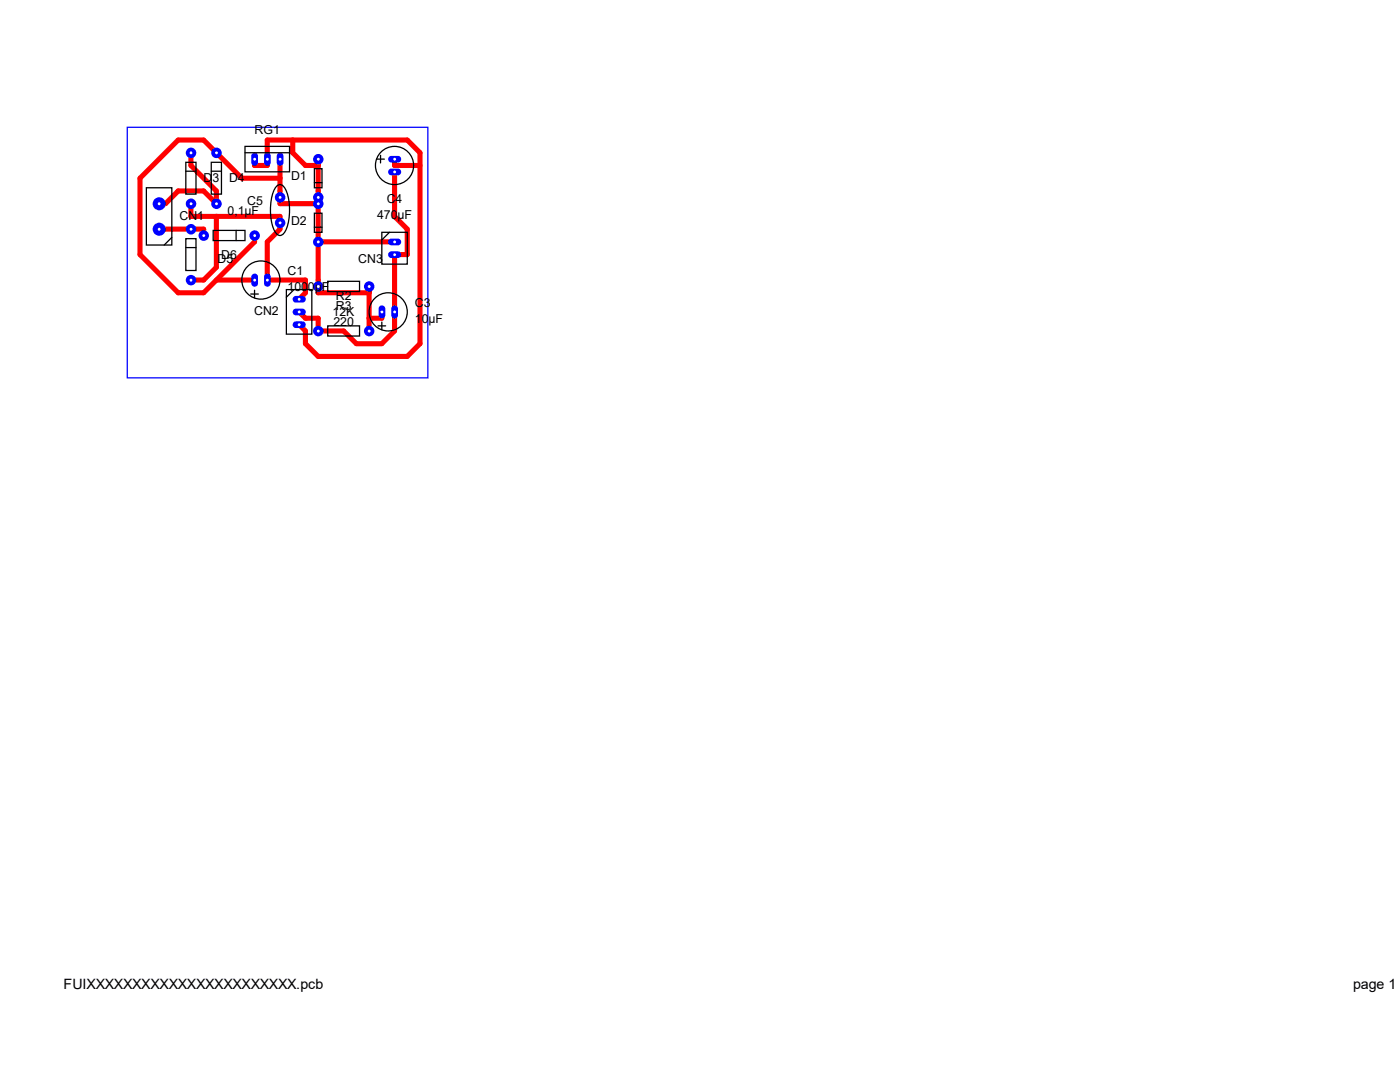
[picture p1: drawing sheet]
<svg xmlns="http://www.w3.org/2000/svg" width="279mm" height="216mm" viewBox="0 0 279 216" stroke-linecap="round" stroke-linejoin="round" font-family="sans-serif">
<path d="M25.4 25.4h60v50h-60z" fill="none" stroke="#00f" stroke-width=".25"/>
<g fill="none" stroke="#f00" stroke-width="1">
<path d="M38.1 30.5v2.5l5.1 5.1v2.5l-2.6-2.5h-5l-2.6 2.5h-1.3M50.8 31.7v1.3h2.5v-5.1h28l2.5 2.6v38.1l-2.5 2.5h-17.8l-2.5-2.5v-2.6l-1.3-1.2M55.9 31.7v8.9h7.6M55.9 35.6h-7.6l-7.7-7.7h-5l-7.7 7.7v15.2l7.7 7.6h5l10.2-10.1v-1.3M58.4 27.9v2.6l2.6 2.5h2.5M63.5 31.7v26.7h10.2M78.7 34.3v8.9l2.6 2.5v5.1h-2.6v15.2l-2.5 2.6h-5.1l-2.5-2.6h-5.1v-2.5h-2.5l-1.3-1.3M78.7 31.7v1.3h5.1M31.7 45.7h8.9v1.3M38.1 40.6v2.6h17.8v2.5l-2.6 2.6v7.6h7.7v2.5l-1.3 1.3M43.2 43.2v10.1l-2.6 2.6h-2.5M43.2 55.9h7.6"/>
<path d="M63.5 48.3h15.2M73.7 57.1v8.9M76.2 62.2v1.3h-2.5"/>
</g>
<g fill="#00f">
<path d="M50.3 54.8l.5-.2a.64 .64 0 0 1 .7 .6v1.4a.67 .67 0 0 1-.7 .6 .67 .67 0 0 1-.6-.6v-1.4z" fill-rule="evenodd"/>
<path d="M52.9 54.8l.5-.2a.64 .64 0 0 1 .6 .6v1.4a.67 .67 0 0 1-.6 .6 .67 .67 0 0 1-.7-.6v-1.4z" fill-rule="evenodd"/>
<path d="M58.6 59.2l.4-.2h1.4a.67 .67 0 0 1 .6 .7 .67 .67 0 0 1-.6 .7h-1.4a.67 .67 0 0 1-.6-.4 .67 .67 0 0 1 .2-.8z" fill-rule="evenodd"/>
<path d="M58.6 61.8l.4-.2h1.4a.67 .67 0 0 1 .6 .7 .67 .67 0 0 1-.6 .6h-1.4a.67 .67 0 0 1-.6-.4 .67 .67 0 0 1 .2-.7z" fill-rule="evenodd"/>
<path d="M58.6 64.3l.4-.2h1.4a.67 .67 0 0 1 .6 .7 .67 .67 0 0 1-.6 .7h-1.4a.67 .67 0 0 1-.6-.5 .67 .67 0 0 1 .2-.7z" fill-rule="evenodd"/>
<path d="M55.4 30.7l.5-.2a.64 .64 0 0 1 .7 .6v1.3a.67 .67 0 0 1-.7 .7 .67 .67 0 0 1-.7-.7v-1.3z" fill-rule="evenodd"/>
<path d="M52.9 30.7l.5-.2a.64 .64 0 0 1 .6 .6v1.3a.67 .67 0 0 1-.6 .7 .67 .67 0 0 1-.7-.7v-1.3z" fill-rule="evenodd"/>
<path d="M50.3 30.7l.5-.2a.64 .64 0 0 1 .7 .6v1.3a.67 .67 0 0 1-.7 .7 .67 .67 0 0 1-.6-.7v-1.3z" fill-rule="evenodd"/>
<path d="M75.7 61.1l.5-.2a.64 .64 0 0 1 .7 .7v1.3a.67 .67 0 0 1-.7 .7 .67 .67 0 0 1-.6-.7v-1.3z" fill-rule="evenodd"/>
<path d="M78.3 61.1l.5-.2a.64 .64 0 0 1 .6 .7v1.3a.67 .67 0 0 1-.6 .7 .67 .67 0 0 1-.7-.7v-1.3z" fill-rule="evenodd"/>
<path d="M77.6 31.3l.5-.2h1.3a.67 .67 0 0 1 .7 .7 .67 .67 0 0 1-.7 .6h-1.3a.67 .67 0 0 1-.6-.4 .67 .67 0 0 1 .1-.7z" fill-rule="evenodd"/>
<path d="M77.6 33.8l.5-.2h1.3a.67 .67 0 0 1 .7 .7 .67 .67 0 0 1-.7 .7h-1.3a.67 .67 0 0 1-.6-.4 .67 .67 0 0 1 .1-.8z" fill-rule="evenodd"/>
<path d="M77.6 47.8l.5-.2h1.3a.67 .67 0 0 1 .7 .7 .67 .67 0 0 1-.7 .6h-1.3a.67 .67 0 0 1-.6-.4 .67 .67 0 0 1 .1-.7z" fill-rule="evenodd"/>
<path d="M77.6 50.3l.5-.1h1.3a.67 .67 0 0 1 .7 .6 .67 .67 0 0 1-.7 .7h-1.3a.67 .67 0 0 1-.6-.4 .67 .67 0 0 1 .1-.8z" fill-rule="evenodd"/>
<circle cx="31.8" cy="45.7" r="1.3"/>
<circle cx="31.8" cy="40.7" r="1.3"/>
<circle cx="63.5" cy="31.8" r="1.05"/>
<circle cx="63.5" cy="39.4" r="1.05"/>
<circle cx="63.5" cy="40.7" r="1.05"/>
<circle cx="63.5" cy="48.3" r="1.05"/>
<circle cx="38.1" cy="40.7" r="1.05"/>
<circle cx="38.1" cy="30.5" r="1.05"/>
<circle cx="43.2" cy="40.7" r="1.05"/>
<circle cx="43.2" cy="30.5" r="1.05"/>
<circle cx="38.1" cy="55.9" r="1.05"/>
<circle cx="38.1" cy="45.7" r="1.05"/>
<circle cx="40.7" cy="47" r="1.05"/>
<circle cx="50.8" cy="47" r="1.05"/>
<circle cx="55.9" cy="39.4" r="1.05"/>
<circle cx="55.9" cy="44.5" r="1.05"/>
<circle cx="73.7" cy="66.1" r="1.05"/>
<circle cx="63.5" cy="66.1" r="1.05"/>
<circle cx="63.5" cy="57.2" r="1.05"/>
<circle cx="73.7" cy="57.2" r="1.05"/>
</g>
<g fill="none" stroke="#000" stroke-width=".25">
<path d="M29.2 37.5h5.1v11.4h-5.1zM37.1 32.4h2v6.3h-2zM37.1 34.2h2M42.2 32.4h2v6.3h-2zM42.2 34.2h2M48.9 29.2h8.9v5.1h-8.9zM48.9 30.5h8.9M55.1 37.2a1.01 1.01 0 0 1 1.1-.3 1.01 1.01 0 0 1 .7 .8 11 11 0 0 1 0 8.4 1.09 1.09 0 0 1-1 .9 1.09 1.09 0 0 1-1.1-.9 11 11 0 0 1 0-8.4zM62.7 33.7h1.6v3.8h-1.6zM62.7 36.4h1.6M75.2 31.7h1.5M75.9 31v1.5"/>
<path d="M34.3 47.4l-1.5 1.5M37.1 47.6h2v6.4h-2zM37.1 49.4h2M42.5 46h6.4v2h-6.4zM47.1 46v2M50 58.7h1.6M50.8 57.9v1.5M57.1 57.8h5.1v8.9h-5.1zM58.7 57.8l-1.6 1.5M62.7 42.5h1.6v3.9h-1.6zM62.7 45.3h1.6M65.4 56.1h6.4v2.1h-6.4z"/>
<path d="M76.2 46.4h5.1v6.3h-5.1zM77.7 46.4l-1.5 1.5M65.4 65h6.4v2.1h-6.4zM75.4 65h1.6M76.2 64.3v1.5"/>
<circle cx="78.7" cy="33" r="3.8"/>
<circle cx="52.1" cy="55.9" r="3.8"/>
<circle cx="77.5" cy="62.2" r="3.8"/>
</g>
<g fill="#fff">
<circle cx="31.8" cy="45.7" r=".29"/>
<circle cx="31.8" cy="40.7" r=".29"/>
<circle cx="63.5" cy="31.8" r=".29"/>
<circle cx="63.5" cy="39.4" r=".29"/>
<circle cx="63.5" cy="40.7" r=".29"/>
<circle cx="63.5" cy="48.3" r=".29"/>
<circle cx="38.1" cy="40.7" r=".29"/>
<circle cx="38.1" cy="30.5" r=".29"/>
<circle cx="43.2" cy="40.7" r=".29"/>
<circle cx="43.2" cy="30.5" r=".29"/>
<circle cx="38.1" cy="55.9" r=".29"/>
<circle cx="38.1" cy="45.7" r=".29"/>
<circle cx="40.7" cy="47" r=".29"/>
<circle cx="50.8" cy="47" r=".29"/>
<circle cx="50.8" cy="55.9" r=".29"/>
<circle cx="53.4" cy="55.9" r=".29"/>
<circle cx="55.9" cy="39.4" r=".29"/>
<circle cx="55.9" cy="44.5" r=".29"/>
<circle cx="59.7" cy="59.7" r=".29"/>
<circle cx="59.7" cy="62.3" r=".29"/>
<circle cx="59.7" cy="64.8" r=".29"/>
<circle cx="55.9" cy="31.8" r=".29"/>
<circle cx="53.4" cy="31.8" r=".29"/>
<circle cx="50.8" cy="31.8" r=".29"/>
<circle cx="73.7" cy="66.1" r=".29"/>
<circle cx="63.5" cy="66.1" r=".29"/>
<circle cx="63.5" cy="57.2" r=".29"/>
<circle cx="73.7" cy="57.2" r=".29"/>
<circle cx="76.2" cy="62.3" r=".29"/>
<circle cx="78.8" cy="62.3" r=".29"/>
<circle cx="78.8" cy="31.8" r=".29"/>
<circle cx="78.8" cy="34.3" r=".29"/>
<circle cx="78.8" cy="48.3" r=".29"/>
<circle cx="78.8" cy="50.8" r=".29"/>
</g>
<g font-size="2.8">
<text x="12.7" y="197.4">FUIXXXXXXXXXXXXXXXXXXXXXXX.pcb</text>
<text x="270" y="197.4">page 1 o</text>
</g>
<g font-size="2.5">
<text x="50.8" y="26.8">RG1</text>
<text x="58.1" y="35.9">D1</text>
<text x="40.6" y="36.2">D3</text>
<text x="45.7" y="36.2">D4</text>
<text x="49.3" y="41">C5</text>
<text x="77.2" y="40.6">C4</text>
<text x="35.8" y="43.9">CN1</text>
<text x="45.4" y="42.9">0,1µF</text>
<text x="58.1" y="44.8">D2</text>
<text x="75.3" y="43.8">470µF</text>
<text x="43.4" y="52.4">D5</text>
<text x="44.2" y="51.8">D6</text>
<text x="71.5" y="52.4">CN3</text>
<text x="57.4" y="54.9">C1</text>
<text x="57.4" y="58.1">1000µF</text>
<text x="67" y="59.9">R2</text>
<text x="50.7" y="62.9">CN2</text>
<text x="66.4" y="63.1">12K</text>
<text x="66.5" y="65.1">220</text>
<text x="67" y="61.9">R3</text>
<text x="82.8" y="61.3">C3</text>
<text x="82.8" y="64.5">10µF</text>
</g>
</svg>
